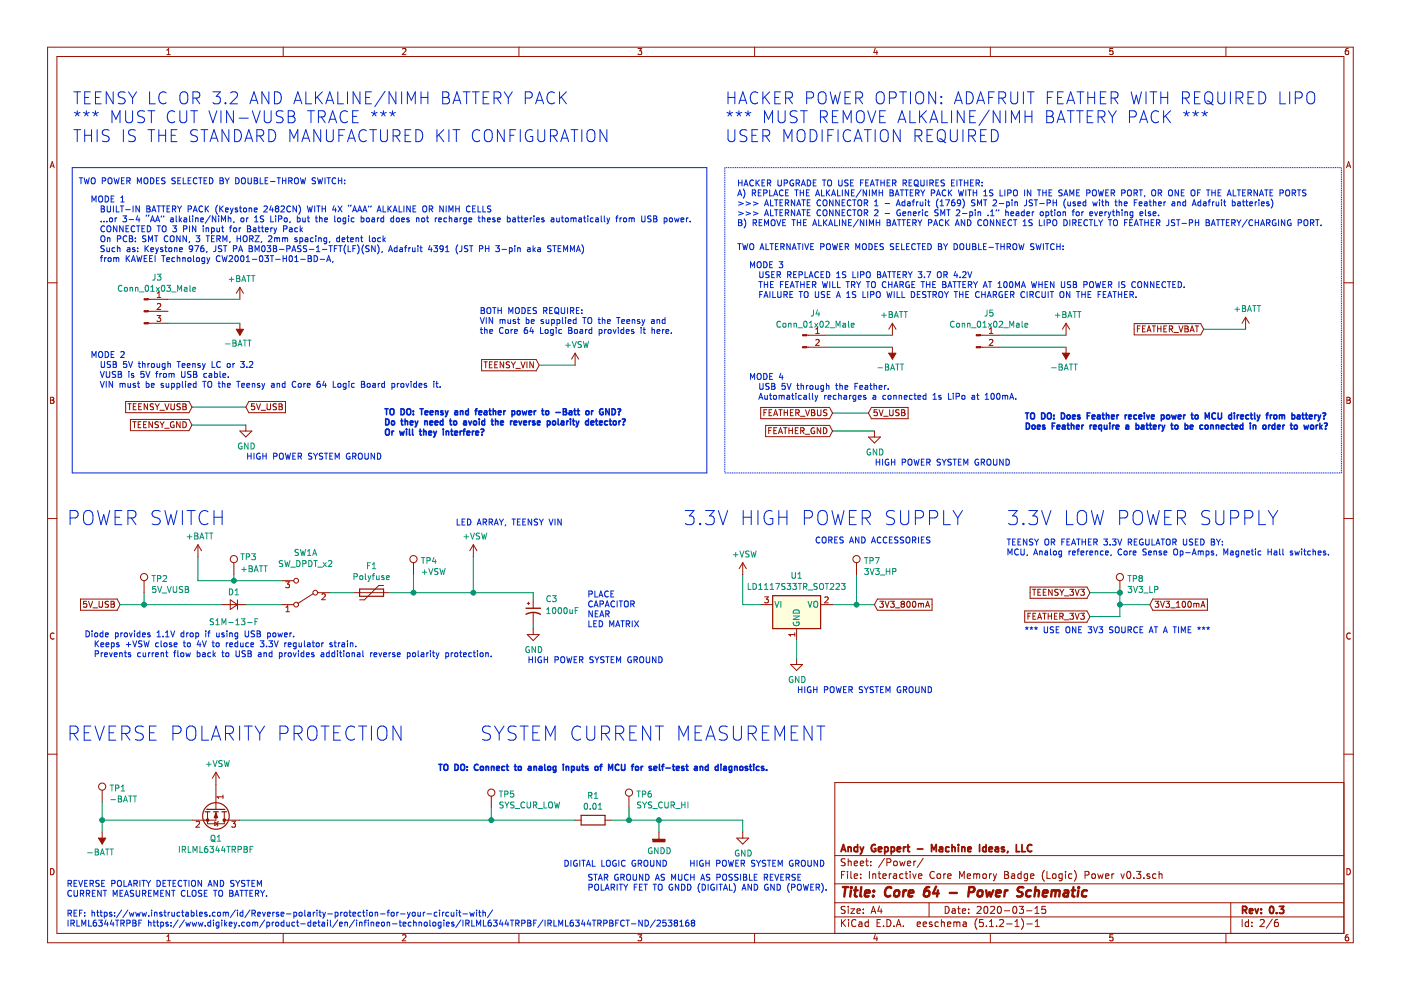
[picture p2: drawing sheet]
EESchema Schematic File Version 4
LIBS:Interactive Core Memory Badge (Logic) Main v0.3-cache
EELAYER 29 0
EELAYER END
$Descr A4 11693 8268
encoding utf-8
Sheet 2 6
Title "Core 64 - Power Schematic"
Date "2020-03-15"
Rev "0.3"
Comp "Andy Geppert - Machine Ideas, LLC"
Comment1 ""
Comment2 ""
Comment3 ""
Comment4 ""
$EndDescr
$Comp
L power:+BATT #PWR0101
U 1 1
P 1650 4650
AR Path="/5E7548ED/5D2956F9" Ref="#PWR0101"  Part="1" 
AR Path="/5E755AC8/5D254AE8/5D2956F9" Ref="#PWR?"  Part="1" 
F 0 "#PWR0101" H 1650 4500 50  0001 C CNN
F 1 "+BATT" H 1665 4823 50  0000 C CNN
F 2 "" H 1650 4650 50  0001 C CNN
F 3 "" H 1650 4650 50  0001 C CNN
	1    1650 4650
	1    0    0    -1  
$EndComp
$Comp
L Device:Polyfuse F1
U 1 1
P 3100 4950
AR Path="/5E7548ED/5D3009B0" Ref="F1"  Part="1" 
AR Path="/5E755AC8/5D254AE8/5D3009B0" Ref="F?"  Part="1" 
F 0 "F1" V 2875 4950 50  0000 C CNN
F 1 "Polyfuse" V 2966 4950 50  0000 C CNN
F 2 "Fuse:Fuse_0805_2012Metric" H 3150 4750 50  0001 L CNN
F 3 "~" H 3100 4950 50  0001 C CNN
	1    3100 4950
	0    1    1    0   
$EndComp
Wire Wire Line
	2750 4950 2950 4950
$Comp
L power:+VSW #PWR0102
U 1 1
P 3950 4650
AR Path="/5E7548ED/5D305A98" Ref="#PWR0102"  Part="1" 
AR Path="/5E755AC8/5D254AE8/5D305A98" Ref="#PWR?"  Part="1" 
F 0 "#PWR0102" H 3950 4500 50  0001 C CNN
F 1 "+VSW" H 3965 4823 50  0000 C CNN
F 2 "" H 3950 4650 50  0001 C CNN
F 3 "" H 3950 4650 50  0001 C CNN
	1    3950 4650
	1    0    0    -1  
$EndComp
Wire Wire Line
	6950 5050 7150 5050
Text GLabel 1000 5050 0    50   Input ~ 0
5V_USB
$Comp
L power:GNDD #PWR0103
U 1 1
P 5500 6950
AR Path="/5E7548ED/5D31E05B" Ref="#PWR0103"  Part="1" 
AR Path="/5E755AC8/5D254AE8/5D31E05B" Ref="#PWR?"  Part="1" 
F 0 "#PWR0103" H 5500 6700 50  0001 C CNN
F 1 "GNDD" H 5504 6795 50  0000 C CNN
F 2 "" H 5500 6950 50  0001 C CNN
F 3 "" H 5500 6950 50  0001 C CNN
	1    5500 6950
	1    0    0    -1  
$EndComp
$Comp
L power:-BATT #PWR0104
U 1 1
P 850 6950
AR Path="/5E7548ED/5D30A5B6" Ref="#PWR0104"  Part="1" 
AR Path="/5E755AC8/5D254AE8/5D30A5B6" Ref="#PWR?"  Part="1" 
F 0 "#PWR0104" H 850 6800 50  0001 C CNN
F 1 "-BATT" H 865 7123 50  0000 C CNN
F 2 "" H 850 6950 50  0001 C CNN
F 3 "" H 850 6950 50  0001 C CNN
	1    850  6950
	-1   0    0    1   
$EndComp
Text Notes 550  7750 0    50   ~ 0
REVERSE POLARITY DETECTION AND SYSTEM\nCURRENT MEASUREMENT CLOSE TO BATTERY.\n\nREF: https://www.instructables.com/id/Reverse-polarity-protection-for-your-circuit-with/\nIRLML6344TRPBF https://www.digikey.com/product-detail/en/infineon-technologies/IRLML6344TRPBF/IRLML6344TRPBFCT-ND/2538168
Wire Wire Line
	850  6850 850  6950
Wire Wire Line
	5500 6950 5500 6850
Text Notes 4700 7250 0    50   ~ 0
DIGITAL LOGIC GROUND
Text Notes 6800 4550 0    50   ~ 0
CORES AND ACCESSORIES
$Comp
L Connector:TestPoint TP2
U 1 1
P 1200 4950
AR Path="/5E7548ED/5D48B700" Ref="TP2"  Part="1" 
AR Path="/5E755AC8/5D254AE8/5D48B700" Ref="TP?"  Part="1" 
F 0 "TP2" H 1258 5068 50  0000 L CNN
F 1 "5V_VUSB" H 1258 4977 50  0000 L CNN
F 2 "TestPoint:TestPoint_Keystone_5000-5004_Miniature" H 1400 4950 50  0001 C CNN
F 3 "~" H 1400 4950 50  0001 C CNN
	1    1200 4950
	1    0    0    -1  
$EndComp
$Comp
L Connector:TestPoint TP3
U 1 1
P 1950 4800
AR Path="/5E7548ED/5D48C4DD" Ref="TP3"  Part="1" 
AR Path="/5E755AC8/5D254AE8/5D48C4DD" Ref="TP?"  Part="1" 
F 0 "TP3" H 2000 4950 50  0000 L CNN
F 1 "+BATT" H 2000 4850 50  0000 L CNN
F 2 "TestPoint:TestPoint_Keystone_5000-5004_Miniature" H 2150 4800 50  0001 C CNN
F 3 "~" H 2150 4800 50  0001 C CNN
	1    1950 4800
	1    0    0    -1  
$EndComp
$Comp
L Connector:TestPoint TP1
U 1 1
P 850 6700
AR Path="/5E7548ED/5D48D068" Ref="TP1"  Part="1" 
AR Path="/5E755AC8/5D254AE8/5D48D068" Ref="TP?"  Part="1" 
F 0 "TP1" H 908 6818 50  0000 L CNN
F 1 "-BATT" H 908 6727 50  0000 L CNN
F 2 "TestPoint:TestPoint_Keystone_5000-5004_Miniature" H 1050 6700 50  0001 C CNN
F 3 "~" H 1050 6700 50  0001 C CNN
	1    850  6700
	1    0    0    -1  
$EndComp
$Comp
L Connector:TestPoint TP4
U 1 1
P 3450 4800
AR Path="/5E7548ED/5D48E646" Ref="TP4"  Part="1" 
AR Path="/5E755AC8/5D254AE8/5D48E646" Ref="TP?"  Part="1" 
F 0 "TP4" H 3508 4918 50  0000 L CNN
F 1 "+VSW" H 3508 4827 50  0000 L CNN
F 2 "TestPoint:TestPoint_Keystone_5000-5004_Miniature" H 3650 4800 50  0001 C CNN
F 3 "~" H 3650 4800 50  0001 C CNN
	1    3450 4800
	1    0    0    -1  
$EndComp
Wire Wire Line
	7150 5050 7300 5050
Connection ~ 7150 5050
Wire Wire Line
	7150 4800 7150 5050
$Comp
L Device:R R?
U 1 1
P 4950 6850
AR Path="/5D4B5807" Ref="R?"  Part="1" 
AR Path="/5D254AE8/5D4B5807" Ref="R43"  Part="1" 
AR Path="/5E7548ED/5D4B5807" Ref="R1"  Part="1" 
AR Path="/5E755AC8/5D254AE8/5D4B5807" Ref="R?"  Part="1" 
F 0 "R1" V 4743 6850 50  0000 C CNN
F 1 "0.01" V 4834 6850 50  0000 C CNN
F 2 "Resistor_SMD:R_0805_2012Metric" V 4880 6850 50  0001 C CNN
F 3 "~" H 4950 6850 50  0001 C CNN
	1    4950 6850
	0    1    1    0   
$EndComp
$Comp
L Connector:TestPoint TP5
U 1 1
P 4100 6750
AR Path="/5E7548ED/5D4B94F7" Ref="TP5"  Part="1" 
AR Path="/5E755AC8/5D254AE8/5D4B94F7" Ref="TP?"  Part="1" 
F 0 "TP5" H 4158 6868 50  0000 L CNN
F 1 "SYS_CUR_LOW" H 4158 6777 50  0000 L CNN
F 2 "TestPoint:TestPoint_Keystone_5000-5004_Miniature" H 4300 6750 50  0001 C CNN
F 3 "~" H 4300 6750 50  0001 C CNN
	1    4100 6750
	1    0    0    -1  
$EndComp
$Comp
L Connector:TestPoint TP6
U 1 1
P 5250 6750
AR Path="/5E7548ED/5D4B9C69" Ref="TP6"  Part="1" 
AR Path="/5E755AC8/5D254AE8/5D4B9C69" Ref="TP?"  Part="1" 
F 0 "TP6" H 5308 6868 50  0000 L CNN
F 1 "SYS_CUR_HI" H 5308 6777 50  0000 L CNN
F 2 "TestPoint:TestPoint_Keystone_5000-5004_Miniature" H 5450 6750 50  0001 C CNN
F 3 "~" H 5450 6750 50  0001 C CNN
	1    5250 6750
	1    0    0    -1  
$EndComp
Wire Wire Line
	4100 6750 4100 6850
Wire Wire Line
	4100 6850 4800 6850
$Comp
L Switch:SW_DPDT_x2 SW1
U 1 1
P 2550 4950
AR Path="/5E7548ED/5E9AF194" Ref="SW1"  Part="1" 
AR Path="/5E755AC8/5D254AE8/5E9AF194" Ref="SW?"  Part="1" 
F 0 "SW1" H 2550 4621 50  0000 C CNN
F 1 "SW_DPDT_x2" H 2550 4714 50  0000 C CNN
F 2 "Digikey:Switch_Slide_JS202011SCQN" H 2550 4950 50  0001 C CNN
F 3 "~" H 2550 4950 50  0001 C CNN
	1    2550 4950
	-1   0    0    1   
$EndComp
$Comp
L Device:D_Small D1
U 1 1
P 1950 5050
AR Path="/5E7548ED/5E9B647B" Ref="D1"  Part="1" 
AR Path="/5E755AC8/5D254AE8/5E9B647B" Ref="D?"  Part="1" 
F 0 "D1" H 1950 4950 50  0000 C CNN
F 1 "S1M-13-F" H 1950 5200 50  0000 C CNN
F 2 "Digikey:DO-214AC" H 1950 5050 50  0001 C CNN
F 3 "~" H 1950 5050 50  0001 C CNN
	1    1950 5050
	-1   0    0    1   
$EndComp
Text Notes 700  5500 0    50   ~ 0
Diode provides 1.1V drop if using USB power.\n  Keeps +VSW close to 4V to reduce 3.3V regulator strain.\n  Prevents current flow back to USB and provides additional reverse polarity protection.
$Comp
L Regulator_Linear:LD1117S33TR_SOT223 U1
U 1 1
P 6650 5050
AR Path="/5E7548ED/5E7B5B14" Ref="U1"  Part="1" 
AR Path="/5E755AC8/5D254AE8/5E7B5B14" Ref="U?"  Part="1" 
F 0 "U1" H 6650 5295 50  0000 C CNN
F 1 "LD1117S33TR_SOT223" H 6650 5202 50  0000 C CNN
F 2 "Package_TO_SOT_SMD:SOT-223-3_TabPin2" H 6650 5250 50  0001 C CNN
F 3 "http://www.st.com/st-web-ui/static/active/en/resource/technical/document/datasheet/CD00000544.pdf" H 6750 4800 50  0001 C CNN
	1    6650 5050
	1    0    0    -1  
$EndComp
Text Notes 550  6200 0    118  ~ 0
REVERSE POLARITY PROTECTION
Wire Wire Line
	850  6850 1600 6850
Wire Wire Line
	6200 5050 6350 5050
Text Notes 750  2200 0    50   ~ 0
MODE 1\n  BUILT-IN BATTERY PACK (Keystone 2482CN) WITH 4X “AAA” ALKALINE OR NIMH CELLS\n  …or 3-4 “AA” alkaline/NiMh, or 1S LiPo, but the logic board does not recharge these batteries automatically from USB power.\n  CONNECTED TO 3 PIN input for Battery Pack\n  On PCB: SMT CONN, 3 TERM, HORZ, 2mm spacing, detent lock\n  Such as: Keystone 976, JST PA BM03B-PASS-1-TFT(LF)(SN), Adafruit 4391 (JST PH 3-pin aka STEMMA)\n  from KAWEEI Technology CW2001-03T-H01-BD-A, 
Text Notes 750  3250 0    50   ~ 0
MODE 2\n  USB 5V through Teensy LC or 3.2 \n  VUSB is 5V from USB cable.\n  VIN must be supplied TO the Teensy and Core 64 Logic Board provides it.
$Comp
L Connector:Conn_01x03_Male J3
U 1 1
P 1200 2600
AR Path="/5E7548ED/5E78E17B" Ref="J3"  Part="1" 
AR Path="/5E755AC8/5D254AE8/5E78E17B" Ref="J?"  Part="1" 
F 0 "J3" H 1308 2885 50  0000 C CNN
F 1 "Conn_01x03_Male" H 1308 2792 50  0000 C CNN
F 2 "" H 1200 2600 50  0001 C CNN
F 3 "~" H 1200 2600 50  0001 C CNN
	1    1200 2600
	1    0    0    -1  
$EndComp
$Comp
L Connector:Conn_01x02_Male J4
U 1 1
P 6700 2800
AR Path="/5E7548ED/5E78F60B" Ref="J4"  Part="1" 
AR Path="/5E755AC8/5D254AE8/5E78F60B" Ref="J?"  Part="1" 
F 0 "J4" H 6808 2985 50  0000 C CNN
F 1 "Conn_01x02_Male" H 6808 2892 50  0000 C CNN
F 2 "" H 6700 2800 50  0001 C CNN
F 3 "~" H 6700 2800 50  0001 C CNN
	1    6700 2800
	1    0    0    -1  
$EndComp
$Comp
L power:+BATT #PWR0105
U 1 1
P 2000 2500
AR Path="/5E7548ED/5E791B5B" Ref="#PWR0105"  Part="1" 
AR Path="/5E755AC8/5D254AE8/5E791B5B" Ref="#PWR?"  Part="1" 
F 0 "#PWR0105" H 2000 2350 50  0001 C CNN
F 1 "+BATT" H 2015 2673 50  0000 C CNN
F 2 "" H 2000 2500 50  0001 C CNN
F 3 "" H 2000 2500 50  0001 C CNN
	1    2000 2500
	1    0    0    -1  
$EndComp
$Comp
L power:-BATT #PWR0106
U 1 1
P 2000 2700
AR Path="/5E7548ED/5E792BE2" Ref="#PWR0106"  Part="1" 
AR Path="/5E755AC8/5D254AE8/5E792BE2" Ref="#PWR?"  Part="1" 
F 0 "#PWR0106" H 2000 2550 50  0001 C CNN
F 1 "-BATT" H 2015 2873 50  0000 C CNN
F 2 "" H 2000 2700 50  0001 C CNN
F 3 "" H 2000 2700 50  0001 C CNN
	1    2000 2700
	-1   0    0    1   
$EndComp
$Comp
L power:+BATT #PWR0107
U 1 1
P 7450 2800
AR Path="/5E7548ED/5E795118" Ref="#PWR0107"  Part="1" 
AR Path="/5E755AC8/5D254AE8/5E795118" Ref="#PWR?"  Part="1" 
F 0 "#PWR0107" H 7450 2650 50  0001 C CNN
F 1 "+BATT" H 7465 2973 50  0000 C CNN
F 2 "" H 7450 2800 50  0001 C CNN
F 3 "" H 7450 2800 50  0001 C CNN
	1    7450 2800
	1    0    0    -1  
$EndComp
$Comp
L power:-BATT #PWR0108
U 1 1
P 7450 2900
AR Path="/5E7548ED/5E79511E" Ref="#PWR0108"  Part="1" 
AR Path="/5E755AC8/5D254AE8/5E79511E" Ref="#PWR?"  Part="1" 
F 0 "#PWR0108" H 7450 2750 50  0001 C CNN
F 1 "-BATT" H 7465 3073 50  0000 C CNN
F 2 "" H 7450 2900 50  0001 C CNN
F 3 "" H 7450 2900 50  0001 C CNN
	1    7450 2900
	-1   0    0    1   
$EndComp
Text Notes 650  1550 0    50   ~ 0
TWO POWER MODES SELECTED BY DOUBLE-THROW SWITCH:
Text GLabel 4500 3050 0    50   Input ~ 0
TEENSY_VIN
Text GLabel 9100 4950 0    50   Input ~ 0
TEENSY_3V3
Text GLabel 1600 3550 0    50   Input ~ 0
TEENSY_GND
Wire Wire Line
	1650 4650 1650 4850
Wire Wire Line
	1600 3400 2050 3400
Wire Wire Line
	1400 2500 2000 2500
Wire Wire Line
	1400 2700 2000 2700
Wire Wire Line
	1600 3550 2050 3550
Wire Wire Line
	6900 2800 7450 2800
Wire Wire Line
	6900 2900 7450 2900
Wire Wire Line
	1650 4850 1950 4850
Wire Wire Line
	2350 5050 2050 5050
Wire Wire Line
	850  6700 850  6850
Connection ~ 850  6850
Wire Wire Line
	1950 4800 1950 4850
Connection ~ 1950 4850
Wire Wire Line
	1950 4850 2350 4850
Text GLabel 10050 2750 0    50   Input ~ 0
FEATHER_VBAT
Text GLabel 6950 3450 0    50   Input ~ 0
FEATHER_VBUS
$Comp
L power:+BATT #PWR0109
U 1 1
P 10400 2750
AR Path="/5E7548ED/5E7EC8B8" Ref="#PWR0109"  Part="1" 
AR Path="/5E755AC8/5D254AE8/5E7EC8B8" Ref="#PWR?"  Part="1" 
F 0 "#PWR0109" H 10400 2600 50  0001 C CNN
F 1 "+BATT" H 10415 2923 50  0000 C CNN
F 2 "" H 10400 2750 50  0001 C CNN
F 3 "" H 10400 2750 50  0001 C CNN
	1    10400 2750
	1    0    0    -1  
$EndComp
Text GLabel 6950 3600 0    50   Input ~ 0
FEATHER_GND
Wire Wire Line
	6950 3600 7300 3600
Text GLabel 7250 3450 2    50   Input ~ 0
5V_USB
Wire Wire Line
	6950 3450 7250 3450
Text GLabel 1600 3400 0    50   Input ~ 0
TEENSY_VUSB
Text GLabel 2050 3400 2    50   Input ~ 0
5V_USB
Wire Wire Line
	1200 5050 1200 4950
Wire Notes Line style solid
	600  1400 5900 1400
Wire Notes Line style solid
	5900 1400 5900 3950
Wire Notes Line style solid
	5900 3950 600  3950
Wire Notes Line style solid
	600  3950 600  1400
Text Notes 600  1200 0    100  ~ 0
TEENSY LC OR 3.2 AND ALKALINE/NIMH BATTERY PACK\n*** MUST CUT VIN-VUSB TRACE ***\nTHIS IS THE STANDARD MANUFACTURED KIT CONFIGURATION
Text Notes 6150 1900 0    50   ~ 0
HACKER UPGRADE TO USE FEATHER REQUIRES EITHER:\nA) REPLACE THE ALKALINE/NIMH BATTERY PACK WITH 1S LIPO IN THE SAME POWER PORT, OR ONE OF THE ALTERNATE PORTS\n>>> ALTERNATE CONNECTOR 1 - Adafruit (1769) SMT 2-pin JST-PH (used with the Feather and Adafruit batteries)\n>>> ALTERNATE CONNECTOR 2 - Generic SMT 2-pin .1” header option for everything else. \nB) REMOVE THE ALKALINE/NIMH BATTERY PACK AND CONNECT 1S LIPO DIRECTLY TO FEATHER JST-PH BATTERY/CHARGING PORT.
Text Notes 6050 1200 0    100  ~ 0
HACKER POWER OPTION: ADAFRUIT FEATHER WITH REQUIRED LIPO\n*** MUST REMOVE ALKALINE/NIMH BATTERY PACK ***\nUSER MODIFICATION REQUIRED
Text Notes 6150 2100 0    50   ~ 0
TWO ALTERNATIVE POWER MODES SELECTED BY DOUBLE-THROW SWITCH:
Wire Wire Line
	4500 3050 4800 3050
Wire Wire Line
	3950 4650 3950 4950
$Comp
L power:+VSW #PWR0110
U 1 1
P 4800 3050
AR Path="/5E7548ED/5E849F38" Ref="#PWR0110"  Part="1" 
AR Path="/5E755AC8/5D254AE8/5E849F38" Ref="#PWR?"  Part="1" 
F 0 "#PWR0110" H 4800 2900 50  0001 C CNN
F 1 "+VSW" H 4815 3223 50  0000 C CNN
F 2 "" H 4800 3050 50  0001 C CNN
F 3 "" H 4800 3050 50  0001 C CNN
	1    4800 3050
	1    0    0    -1  
$EndComp
Text Notes 4000 2800 0    50   ~ 0
BOTH MODES REQUIRE:\nVIN must be supplied TO the Teensy and\nthe Core 64 Logic Board provides it here.
Text Notes 8400 4650 0    50   ~ 0
TEENSY OR FEATHER 3.3V REGULATOR USED BY:\nMCU, Analog reference, Core Sense Op-Amps, Magnetic Hall switches.
Text GLabel 9100 5150 0    50   Input ~ 0
FEATHER_3V3
Text GLabel 9600 5050 2    50   Input ~ 0
3V3_100mA
Wire Wire Line
	9100 4950 9350 4950
Wire Wire Line
	9350 4950 9350 5050
Wire Wire Line
	9350 5050 9600 5050
Wire Wire Line
	9350 5050 9350 5150
Wire Wire Line
	9350 5150 9100 5150
Connection ~ 9350 5050
Text Notes 6250 2500 0    50   ~ 0
MODE 3\n  USER REPLACED 1S LIPO BATTERY 3.7 OR 4.2V\n  THE FEATHER WILL TRY TO CHARGE THE BATTERY AT 100MA WHEN USB POWER IS CONNECTED. \n  FAILURE TO USE A 1S LIPO WILL DESTROY THE CHARGER CIRCUIT ON THE FEATHER.
$Comp
L Connector:Conn_01x02_Male J5
U 1 1
P 8150 2800
AR Path="/5E7548ED/5E86075C" Ref="J5"  Part="1" 
AR Path="/5E755AC8/5D254AE8/5E86075C" Ref="J?"  Part="1" 
F 0 "J5" H 8258 2985 50  0000 C CNN
F 1 "Conn_01x02_Male" H 8258 2892 50  0000 C CNN
F 2 "" H 8150 2800 50  0001 C CNN
F 3 "~" H 8150 2800 50  0001 C CNN
	1    8150 2800
	1    0    0    -1  
$EndComp
$Comp
L power:+BATT #PWR0111
U 1 1
P 8900 2800
AR Path="/5E7548ED/5E860762" Ref="#PWR0111"  Part="1" 
AR Path="/5E755AC8/5D254AE8/5E860762" Ref="#PWR?"  Part="1" 
F 0 "#PWR0111" H 8900 2650 50  0001 C CNN
F 1 "+BATT" H 8915 2973 50  0000 C CNN
F 2 "" H 8900 2800 50  0001 C CNN
F 3 "" H 8900 2800 50  0001 C CNN
	1    8900 2800
	1    0    0    -1  
$EndComp
$Comp
L power:-BATT #PWR0112
U 1 1
P 8900 2900
AR Path="/5E7548ED/5E860768" Ref="#PWR0112"  Part="1" 
AR Path="/5E755AC8/5D254AE8/5E860768" Ref="#PWR?"  Part="1" 
F 0 "#PWR0112" H 8900 2750 50  0001 C CNN
F 1 "-BATT" H 8915 3073 50  0000 C CNN
F 2 "" H 8900 2900 50  0001 C CNN
F 3 "" H 8900 2900 50  0001 C CNN
	1    8900 2900
	-1   0    0    1   
$EndComp
Wire Wire Line
	8350 2800 8900 2800
Wire Wire Line
	8350 2900 8900 2900
Text Notes 6250 3350 0    50   ~ 0
MODE 4\n  USB 5V through the Feather.\n  Automatically recharges a connected 1s LiPo at 100mA.
Wire Wire Line
	10050 2750 10400 2750
$Comp
L power:+VSW #PWR0113
U 1 1
P 6200 4800
AR Path="/5E7548ED/5E8659D4" Ref="#PWR0113"  Part="1" 
AR Path="/5E755AC8/5D254AE8/5E8659D4" Ref="#PWR?"  Part="1" 
F 0 "#PWR0113" H 6200 4650 50  0001 C CNN
F 1 "+VSW" H 6215 4973 50  0000 C CNN
F 2 "" H 6200 4800 50  0001 C CNN
F 3 "" H 6200 4800 50  0001 C CNN
	1    6200 4800
	1    0    0    -1  
$EndComp
Wire Wire Line
	6200 4800 6200 5050
Text GLabel 7300 5050 2    50   Input ~ 0
3V3_800mA
Wire Wire Line
	1200 5050 1850 5050
Wire Wire Line
	1000 5050 1200 5050
Connection ~ 1200 5050
Text Notes 550  4400 0    118  ~ 0
POWER SWITCH
Text Notes 8400 4400 0    118  ~ 0
3.3V LOW POWER SUPPLY
Text Notes 5700 4400 0    118  ~ 0
3.3V HIGH POWER SUPPLY
$Comp
L Connector:TestPoint TP8
U 1 1
P 9350 4950
AR Path="/5E7548ED/5E88D7B5" Ref="TP8"  Part="1" 
AR Path="/5E755AC8/5D254AE8/5E88D7B5" Ref="TP?"  Part="1" 
F 0 "TP8" H 9408 5068 50  0000 L CNN
F 1 "3V3_LP" H 9408 4977 50  0000 L CNN
F 2 "TestPoint:TestPoint_Keystone_5000-5004_Miniature" H 9550 4950 50  0001 C CNN
F 3 "~" H 9550 4950 50  0001 C CNN
	1    9350 4950
	1    0    0    -1  
$EndComp
$Comp
L Connector:TestPoint TP7
U 1 1
P 7150 4800
AR Path="/5E7548ED/5E88DBA6" Ref="TP7"  Part="1" 
AR Path="/5E755AC8/5D254AE8/5E88DBA6" Ref="TP?"  Part="1" 
F 0 "TP7" H 7208 4918 50  0000 L CNN
F 1 "3V3_HP" H 7208 4827 50  0000 L CNN
F 2 "TestPoint:TestPoint_Keystone_5000-5004_Miniature" H 7350 4800 50  0001 C CNN
F 3 "~" H 7350 4800 50  0001 C CNN
	1    7150 4800
	1    0    0    -1  
$EndComp
$Comp
L power:+VSW #PWR0114
U 1 1
P 1800 6550
AR Path="/5E7548ED/5E89D125" Ref="#PWR0114"  Part="1" 
AR Path="/5E755AC8/5D254AE8/5E89D125" Ref="#PWR?"  Part="1" 
F 0 "#PWR0114" H 1800 6400 50  0001 C CNN
F 1 "+VSW" H 1815 6723 50  0000 C CNN
F 2 "" H 1800 6550 50  0001 C CNN
F 3 "" H 1800 6550 50  0001 C CNN
	1    1800 6550
	1    0    0    -1  
$EndComp
Wire Wire Line
	3450 4950 3250 4950
Wire Wire Line
	3950 4950 3450 4950
Connection ~ 3450 4950
Wire Wire Line
	3450 4800 3450 4950
$Comp
L power:GND #PWR0115
U 1 1
P 6200 6950
AR Path="/5E7548ED/5E8C20D5" Ref="#PWR0115"  Part="1" 
AR Path="/5E755AC8/5D254AE8/5E8C20D5" Ref="#PWR?"  Part="1" 
F 0 "#PWR0115" H 6200 6700 50  0001 C CNN
F 1 "GND" H 6205 6775 50  0000 C CNN
F 2 "" H 6200 6950 50  0001 C CNN
F 3 "" H 6200 6950 50  0001 C CNN
	1    6200 6950
	1    0    0    -1  
$EndComp
$Comp
L power:GND #PWR0116
U 1 1
P 6650 5500
AR Path="/5E7548ED/5E8C4F56" Ref="#PWR0116"  Part="1" 
AR Path="/5E755AC8/5D254AE8/5E8C4F56" Ref="#PWR?"  Part="1" 
F 0 "#PWR0116" H 6650 5250 50  0001 C CNN
F 1 "GND" H 6655 5325 50  0000 C CNN
F 2 "" H 6650 5500 50  0001 C CNN
F 3 "" H 6650 5500 50  0001 C CNN
	1    6650 5500
	1    0    0    -1  
$EndComp
Wire Wire Line
	6650 5350 6650 5500
Connection ~ 5500 6850
Wire Wire Line
	2000 6850 4100 6850
Connection ~ 4100 6850
Text Notes 4000 6200 0    118  ~ 0
SYSTEM CURRENT MEASUREMENT
Wire Wire Line
	6200 6950 6200 6850
Wire Wire Line
	6200 6850 5500 6850
Text Notes 5750 7250 0    50   ~ 0
HIGH POWER SYSTEM GROUND
Wire Wire Line
	5100 6850 5250 6850
Wire Wire Line
	5250 6750 5250 6850
Connection ~ 5250 6850
Wire Wire Line
	5250 6850 5500 6850
Wire Notes Line
	6050 1400 6050 3950
Wire Notes Line
	6050 3950 11200 3950
Wire Notes Line
	11200 3950 11200 1400
Wire Notes Line
	11200 1400 6050 1400
$Comp
L power:GND #PWR0117
U 1 1
P 2050 3550
AR Path="/5E7548ED/5E952F27" Ref="#PWR0117"  Part="1" 
AR Path="/5E755AC8/5D254AE8/5E952F27" Ref="#PWR?"  Part="1" 
F 0 "#PWR0117" H 2050 3300 50  0001 C CNN
F 1 "GND" H 2055 3375 50  0000 C CNN
F 2 "" H 2050 3550 50  0001 C CNN
F 3 "" H 2050 3550 50  0001 C CNN
	1    2050 3550
	1    0    0    -1  
$EndComp
$Comp
L power:GND #PWR0118
U 1 1
P 7300 3600
AR Path="/5E7548ED/5E9535D1" Ref="#PWR0118"  Part="1" 
AR Path="/5E755AC8/5D254AE8/5E9535D1" Ref="#PWR?"  Part="1" 
F 0 "#PWR0118" H 7300 3350 50  0001 C CNN
F 1 "GND" H 7305 3425 50  0000 C CNN
F 2 "" H 7300 3600 50  0001 C CNN
F 3 "" H 7300 3600 50  0001 C CNN
	1    7300 3600
	1    0    0    -1  
$EndComp
Connection ~ 9350 4950
$Comp
L Device:CP1_Small C?
U 1 1
P 4450 5100
AR Path="/5E755787/5E90E57B" Ref="C?"  Part="1" 
AR Path="/5E755AC8/5D2551FF/5E90E57B" Ref="C?"  Part="1" 
AR Path="/5E755AC8/5E90E57B" Ref="C?"  Part="1" 
AR Path="/5E7548ED/5E90E57B" Ref="C3"  Part="1" 
F 0 "C3" H 4550 5200 50  0000 L CNN
F 1 "1000uF" H 4550 5100 50  0000 L CNN
F 2 "Capacitor_SMD:CP_Elec_8x10" H 4450 5100 50  0001 C CNN
F 3 "~" H 4450 5100 50  0001 C CNN
	1    4450 5100
	1    0    0    -1  
$EndComp
Wire Wire Line
	4450 5250 4450 5200
Wire Wire Line
	3950 4950 4450 4950
Text Notes 4900 5250 0    50   ~ 0
PLACE\nCAPACITOR\nNEAR\nLED MATRIX
Connection ~ 3950 4950
Wire Wire Line
	4450 4950 4450 5000
$Comp
L power:GND #PWR0119
U 1 1
P 4450 5250
AR Path="/5E7548ED/5E9A5B3C" Ref="#PWR0119"  Part="1" 
AR Path="/5E755AC8/5D254AE8/5E9A5B3C" Ref="#PWR?"  Part="1" 
F 0 "#PWR0119" H 4450 5000 50  0001 C CNN
F 1 "GND" H 4455 5075 50  0000 C CNN
F 2 "" H 4450 5250 50  0001 C CNN
F 3 "" H 4450 5250 50  0001 C CNN
	1    4450 5250
	1    0    0    -1  
$EndComp
Text Notes 6650 5800 0    50   ~ 0
HIGH POWER SYSTEM GROUND
Text Notes 4400 5550 0    50   ~ 0
HIGH POWER SYSTEM GROUND
Text Notes 7300 3900 0    50   ~ 0
HIGH POWER SYSTEM GROUND
Text Notes 2050 3850 0    50   ~ 0
HIGH POWER SYSTEM GROUND
Text Notes 4900 7450 0    50   ~ 0
STAR GROUND AS MUCH AS POSSIBLE REVERSE\nPOLARITY FET TO GNDD (DIGITAL) AND GND (POWER).
Text Notes 8550 5300 0    50   ~ 0
*** USE ONE 3V3 SOURCE AT A TIME ***
Text Notes 3800 4400 0    50   ~ 0
LED ARRAY, TEENSY VIN
Text Notes 8550 3600 0    50   ~ 10
TO DO: Does Feather receive power to MCU directly from battery?\nDoes Feather require a battery to be connected in order to work?
$Comp
L Transistor_FET:IRLML2060 Q1
U 1 1
P 1800 6750
F 0 "Q1" V 2051 6750 50  0000 C CNN
F 1 "IRLML6344TRPBF" V 2144 6750 50  0000 C CNN
F 2 "Package_TO_SOT_SMD:SOT-23" H 2000 6675 50  0001 L CIN
F 3 "https://www.digikey.com/product-detail/en/infineon-technologies/IRLML6344TRPBF/IRLML6344TRPBFCT-ND/2538168" H 1800 6750 50  0001 L CNN
	1    1800 6750
	0    1    1    0   
$EndComp
Text Notes 3200 3650 0    50   ~ 10
TO DO: Teensy and feather power to -Batt or GND? \nDo they need to avoid the reverse polarity detector? \nOr will they interfere?
Text Notes 3650 6450 0    50   ~ 10
TO DO: Connect to analog inputs of MCU for self-test and diagnostics.
$EndSCHEMATC
